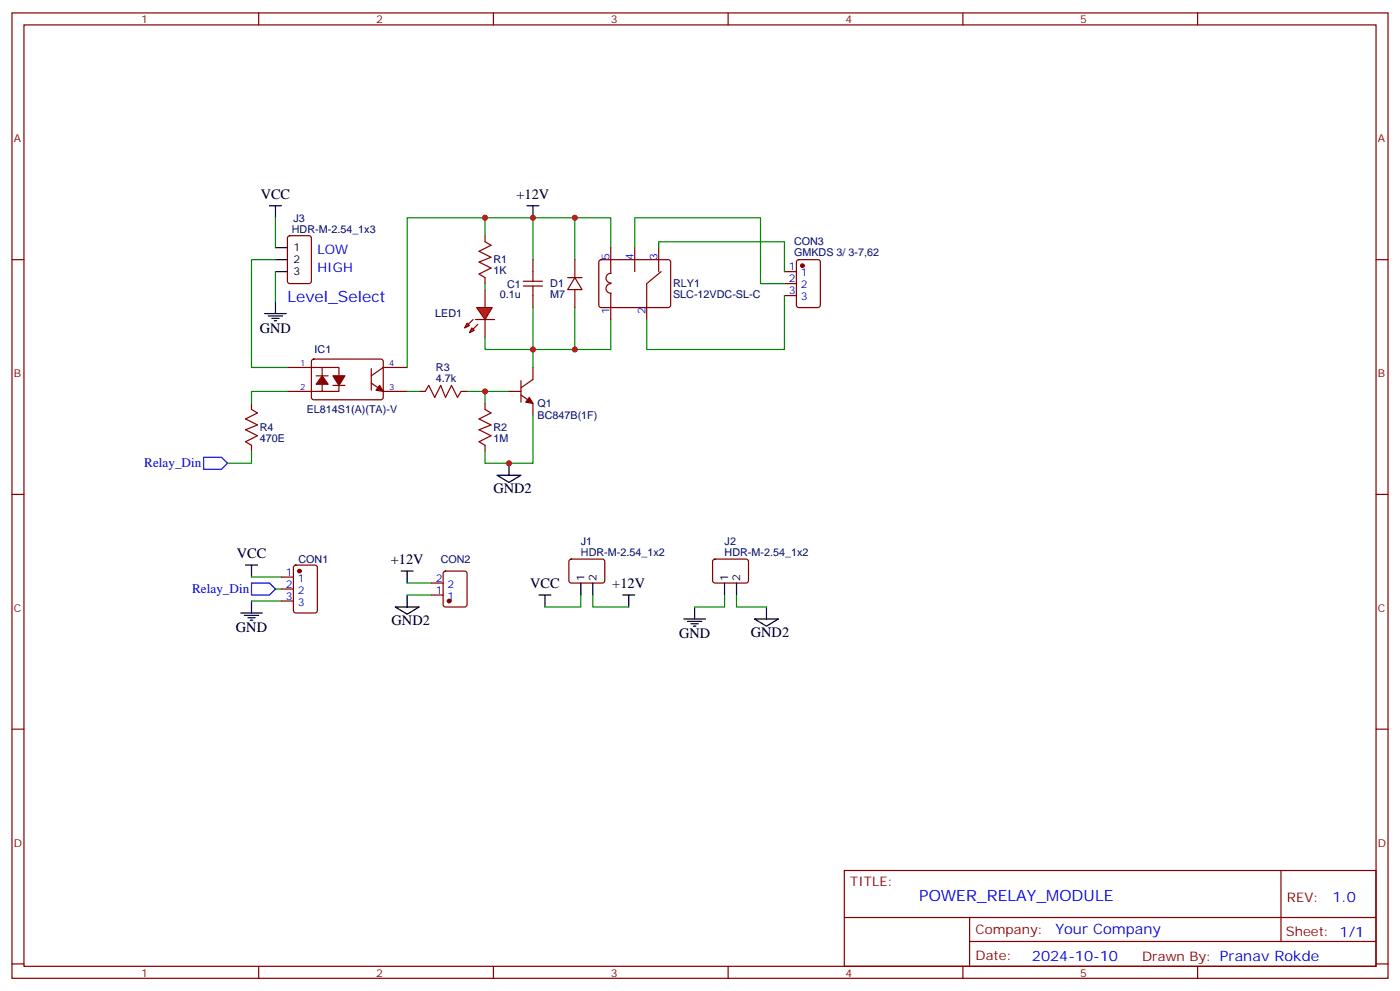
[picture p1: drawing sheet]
<svg xmlns="http://www.w3.org/2000/svg" width="412mm" height="292mm" viewBox="0 0 412 292" stroke-linecap="round" stroke-linejoin="round" font-family="sans-serif">
<g fill="none" stroke="#870000" stroke-width=".35">
<path d="M3.5 3.8h405.4v284.3h-405.4zM7.1 7.3h398.2v277.3h-398.2zM76.2 3.8v3.5M145.3 3.8v3.5M214.5 3.8v3.5M283.6 3.8v3.5M352.8 3.8v3.5M3.5 76.5h3.6M142.9 69.4v1.8l1.7 1-3.5 1.8 3.5 1.8-3.5 1.4 3.5 1.8-3.5 1.7 1.8 1.1v1.7M157 76.5v6.3M169.3 76.5v5.3M176.6 76.7l.5-.2h20l.5 .7-.1 13-.7 .4-20-.1-.4-.6v-12.7z"/>
<path d="M179.9 73v7.4M187 73v7M194 73v7M234.8 76.7l.5-.2h5.6l.7 .4 .1 13-.5 .6-5.9 .1-.6-.5-.1-12.9zM405.3 76.5h3.6M154.2 82.8h5.6M154.2 84.2h5.6M157 84.2v6.4M167.2 81.8h4.2M169.3 81.8l2.1 3.5h-4.2zM169.3 85.3v5.3M179.9 86.4v7.7"/>
<path d="M180 83.6a1.41 1.41 0 0 0-1.5 1.4 1.41 1.41 0 0 0 1.5 1.4M180 80.5a1.41 1.41 0 0 0-1.5 1.4 1.41 1.41 0 0 0 1.5 1.4M194.7 80l-4.2 3.5v10.6M231.1 80h3.5M231.1 83.5h3.5M231.1 87.1h3.5M74.1 118.8v1.8l1.7 1-3.5 1.8 3.5 1.8-3.5 1.4 3.5 1.7-3.5 1.8 1.8 1.1v1.7M84.7 108.2h10.2v7.1h-10.2M92 106l.4-.2h20.1l.4 .7-.1 10.8-.6 .5-20-.1-.5-.6v-10.6zM93.1 110.7h3.6M94.9 108.2h4.9v7.1h-4.9M98.1 113.5h3.5"/>
<path d="M109.4 108.6v6.3M109.4 112.8l3.5 2.5h7M119.9 108.2h-7l-3.5 2.5M123.5 115.3h1.7l1.1-1.8 1.8 3.6 1.7-3.6 1.4 3.6 1.8-3.6 1.8 3.6 1-1.8h1.8M142.9 118.8v1.8l1.7 1-3.5 1.8 3.5 1.8-3.5 1.4 3.5 1.7-3.5 1.8 1.8 1.1v1.7M149.9 115.3h3.6M153.5 116.3l3.5 2.5v3.5M153.5 112.1v6.4M157 108.2v3.6l-3.5 2.4M3.5 145.6h3.6M405.3 145.6h3.6M3.5 214.8h3.6"/>
<path d="M405.3 214.8h3.6M248.7 256.4h156.6v28.2h-156.6zM377.3 256.4v20.9M248.7 270.2h156.5M285.6 277.3h119.6M285.6 270.2v14.2M3.5 283.9h3.6M76.2 284.6v3.5M145.3 284.6v3.5M214.5 284.6v3.5M283.6 284.6v3.5M352.8 284.6v3.5"/>
<path d="M405.3 283.9h3.6"/>
</g>
<g fill="#870000" stroke="#870000" stroke-width=".35">
<path d="M94.9 110.7l1.8 2.5h-3.6z"/>
<path d="M98.1 110.7h3.5l-1.8 2.8z"/>
<path d="M111.8 113.5l1.1 1.8-2.1-.4z"/>
<path d="M155.9 117.1l1.1 1.7-2.1-.3z"/>
<circle cx="236.4" cy="78.2" r=".53"/>
</g>
<path d="M142.9 64.1h-23v44.1M157 64.1v12.4M179.9 73v-8.9h-10.6v12.4M157 90.6v12.3M169.3 90.6v12.3h-12.3v5.3M179.9 94.1v8.8h-10.6M119.9 115.3h3.6M137.6 115.3h5.3v3.5M142.9 115.3h7M157 122.3v14.2h-14.1v-3.6" fill="none" stroke="#008700" stroke-width=".35"/>
<path d="M79.4 60.6h3.5M81.1 60.6v3.5M155.2 60.6h3.5M157 60.6v3.5" fill="none" stroke="#000" stroke-width=".35"/>
<path d="M60 134.7h5.3l1.7 1.8-1.7 1.7h-5.3z" fill="none" stroke="#00f" stroke-width=".35"/>
<g fill="#f00" stroke="#870000" stroke-width=".35">
<path d="M140.4 90.6h4.6l-2.1 3.5z"/>
<path d="M140.1 94.1h5.6z"/>
</g>
<g fill="#870000" stroke="#870000" stroke-width=".35">
<path d="M139.3 94.1l-1.4 1.4z"/>
<path d="M139.3 96.9l1.5-1.4z"/>
</g>
<g fill="#f00" stroke="#870000" stroke-width=".35">
<path d="M137.6 95.2l.7 .7-1.4 .7z"/>
<path d="M139 96.6l.7 .7-1.4 .7z"/>
</g>
<path d="M84.9 69.6l.5-.2h5.6l.7 .5v12.9l-.4 .7h-5.9l-.7-.4v-13zM142.9 85.3v5.3M142.9 94.1v5.3M82.9 170h3.5M82.9 173.5h3.5M82.9 177h3.5M86.7 166.6l.4-.2h5.7l.6 .5 .1 12.9-.5 .7-5.9 .1-.6-.5-.1-13zM127 175.3h3.5M127 171.7h3.5M130.8 168.4l.4-.2h5.7l.6 .4 .1 9.5-.5 .6-5.9 .1-.6-.5-.1-9.4zM167.8 164.9l.5-.2h9.4l.5 .7-.1 5.9-.7 .4h-9.4l-.4-.7v-5.6zM210.1 164.9l.5-.2h9.5l.4 .7-.1 5.9-.6 .4h-9.5l-.4-.7v-5.6z" fill="none" stroke="#870000" stroke-width=".35"/>
<g fill="none" stroke="#008700" stroke-width=".35">
<path d="M81.1 76.5h-7v31.7h10.6M81.1 64.1v8.9M169.3 64.1h-26.4v5.3M187 73v-8.9h37v19.4h7.1M194 73v-1.8h37.1v8.8M81.1 80v8.8M142.9 99.4v3.5h14.1M142.9 83.5v1.8M231.1 87.1v15.8h-40.6v-8.8M84.7 115.3h-10.6v3.5M74.1 132.9v3.6h-7.1M74.1 177h8.8"/>
<path d="M74.1 170h8.8M81.1 173.5h1.8M119.9 175.3h7.1M119.9 171.7h7.1M171.1 175.3v3.5h-10.6M174.6 175.3v3.5h10.6M213.4 175.3v3.5h-8.8M217 175.3v3.5h8.8"/>
</g>
<g fill="none" stroke="#000" stroke-width=".35">
<path d="M81.1 73h3.6M81.1 76.5h3.6M78 92.4h6.3M79 93.1h4.3M80.1 93.8h2.1M80.8 94.5h.7M81.1 80h3.6M81.1 88.8v3.6M146.4 140h7.1l-3.6 2.1zM149.9 136.5v3.5M72.3 166.4h3.5M74.1 166.4v3.6"/>
<path d="M74.1 177v3.6M116.4 178.8h7.1l-3.6 2.1zM118.2 168.2h3.5M119.9 168.2v3.5M119.9 175.3v3.5M158.7 175.3h3.6M160.5 175.3v3.5M171.1 171.7v3.6M174.6 171.7v3.6M183.4 175.3h3.6M185.2 175.3v3.5M204.6 178.8v3.5"/>
<path d="M213.4 171.7v3.6M217 171.7v3.6M225.8 178.8v3.5M70.9 180.6h6.4M72 181.3h4.2M73 182h2.1M73.7 182.7h.7M201.4 182.3h6.4M202.5 183h4.2M203.6 183.7h2.1M204.3 184.4h.7M222.2 182.3h7.1l-3.5 2.1z"/>
</g>
<path d="M74.1 171.7h5.3l1.7 1.8-1.7 1.8h-5.3z" fill="none" stroke="#00f" stroke-width=".35"/>
<g fill="#870000" stroke="#870000" stroke-width=".35">
<circle cx="88.2" cy="168.2" r=".53"/>
<circle cx="132.3" cy="177" r=".53"/>
</g>
<g fill="#c00">
<circle cx="142.9" cy="115.3" r=".88"/>
<circle cx="157" cy="102.9" r=".88"/>
<circle cx="169.3" cy="102.9" r=".88"/>
<circle cx="169.3" cy="64.1" r=".88"/>
<circle cx="157" cy="64.1" r=".88"/>
<circle cx="142.9" cy="64.1" r=".88"/>
<circle cx="149.9" cy="136.5" r=".88"/>
</g>
<g font-size="4.6" fill="#00f">
<text x="84.7" y="88.8">Level_Select</text>
<text x="270.8" y="265.4">POWER_RELAY_MODULE</text>
</g>
<g font-size="4.2">
<text x="76.8" y="58.5">VCC</text>
<text x="152.1" y="58.5">+12V</text>
<text x="76.6" y="98">GND</text>
<text x="145.3" y="145.3">GND2</text>
<text x="69.7" y="164.4">VCC</text>
<text x="115.1" y="166.1">+12V</text>
<text x="156.2" y="173.2">VCC</text>
<text x="180.4" y="173.2">+12V</text>
<text x="115.4" y="184.1">GND2</text>
<text x="69.5" y="186.2">GND</text>
<text x="200" y="188">GND</text>
<text x="221.2" y="187.6">GND2</text>
</g>
<g font-size="4.2" fill="#00f">
<text x="392.5" y="265.7">1.0</text>
<text x="310.9" y="275.2">Your Company</text>
<text x="304" y="283">2024-10-10</text>
</g>
<g font-size="3.9" fill="#00f">
<text x="93.5" y="74.7">LOW</text>
<text x="93.5" y="80">HIGH</text>
<text x="42.5" y="137.7">Relay_Din</text>
<text x="56.6" y="174.7">Relay_Din</text>
</g>
<g font-size="3.9" fill="#800">
<text x="250.5" y="261">TITLE:</text>
<text x="379.1" y="265.7">REV:</text>
<text x="287.4" y="275.2">Company:</text>
<text x="378.7" y="275.8">Sheet: 1/1</text>
<text x="287.4" y="282.9">Date:</text>
<text x="336.4" y="282.9">Drawn By: Pranav Rokde</text>
</g>
<g font-size="3.2" fill="#800">
<text x="41.6" y="6.8">1</text>
<text x="110.8" y="6.8">2</text>
<text x="179.9" y="6.8">3</text>
<text x="249.1" y="6.8">4</text>
<text x="318.2" y="6.8">5</text>
<text x="4.1" y="41.9">A</text>
<text x="405.9" y="41.9">A</text>
<text x="4.1" y="111.1">B</text>
<text x="405.9" y="111.1">B</text>
<text x="4.1" y="180.2">C</text>
<text x="405.9" y="180.2">C</text>
<text x="4.1" y="249.3">D</text>
<text x="405.9" y="249.3">D</text>
<text x="41.6" y="287.6">1</text>
<text x="110.8" y="287.6">2</text>
<text x="179.9" y="287.6">3</text>
<text x="249.1" y="287.6">4</text>
<text x="318.2" y="287.6">5</text>
</g>
<g font-size="3.2" fill="#000080">
<text x="86.5" y="65.3">J3</text>
<text x="86" y="68.7">HDR-M-2.54_1x3</text>
<text x="145.3" y="77.5">R1</text>
<text x="233.9" y="75.4">GMKDS 3/ 3-7,62</text>
<text x="233.9" y="72.2">CON3</text>
<text x="145.3" y="80.7">1K</text>
<text x="147.3" y="87.9">0.1u</text>
<text x="149.4" y="84.7">C1</text>
<text x="162.1" y="84.7">D1</text>
<text x="162.1" y="87.8">M7</text>
<text x="198.3" y="87.8">SLC-12VDC-SL-C</text>
<text x="198.3" y="84.6">RLY1</text>
<text x="128.2" y="93.4">LED1</text>
<text x="92.7" y="104.1">IC1</text>
<text x="128.4" y="112.5">4.7k</text>
<text x="128.4" y="109.3">R3</text>
<text x="158.3" y="120">Q1</text>
<text x="90.4" y="121.7">EL814S1(A)(TA)-V</text>
<text x="158.3" y="123.5">BC847B(1F)</text>
<text x="76.6" y="130.2">470E</text>
<text x="76.6" y="127">R4</text>
<text x="145.3" y="130.1">1M</text>
<text x="145.3" y="126.9">R2</text>
<text x="171.1" y="160.4">J1</text>
<text x="213.5" y="160.4">J2</text>
<text x="87.9" y="165.8">CON1</text>
<text x="129.8" y="165.8">CON2</text>
<text x="171.1" y="163.6">HDR-M-2.54_1x2</text>
<text x="213.5" y="163.6">HDR-M-2.54_1x2</text>
</g>
<g font-size="3.2">
<text x="86.4" y="74">1</text>
<text x="86.4" y="77.5">2</text>
<text x="86.4" y="81.1">3</text>
<text x="172.2" y="171" transform="rotate(-90 172.2 171)">1</text>
<text x="175.7" y="171" transform="rotate(-90 175.7 171)">2</text>
<text x="214.5" y="171" transform="rotate(-90 214.5 171)">1</text>
<text x="218" y="171" transform="rotate(-90 218 171)">2</text>
</g>
<g font-size="3.2" fill="#00f">
<text x="179.6" y="76.5" transform="rotate(-90 179.6 76.5)">5</text>
<text x="186.6" y="76.5" transform="rotate(-90 186.6 76.5)">4</text>
<text x="193.7" y="76.5" transform="rotate(-90 193.7 76.5)">3</text>
<text x="232.4" y="79.7">1</text>
<text x="232.4" y="83.2">2</text>
<text x="235.9" y="81.4">1</text>
<text x="232.4" y="86.7">3</text>
<text x="235.9" y="84.9">2</text>
<text x="235.9" y="88.5">3</text>
<text x="179.6" y="92.6" transform="rotate(-90 179.6 92.6)">1</text>
<text x="190.1" y="92.6" transform="rotate(-90 190.1 92.6)">2</text>
<text x="84.2" y="169.6">1</text>
<text x="84.2" y="173.1">2</text>
<text x="87.7" y="171.4">1</text>
<text x="128.3" y="171.4">2</text>
<text x="131.8" y="173.1">2</text>
<text x="84.2" y="176.7">3</text>
<text x="87.7" y="174.9">2</text>
<text x="87.7" y="178.4">3</text>
<text x="128.3" y="174.9">1</text>
<text x="131.8" y="176.7">1</text>
</g>
<g font-size="2.5" fill="#00f">
<text x="88.4" y="107.9">1</text>
<text x="114.7" y="107.9">4</text>
<text x="88.4" y="114.9">2</text>
<text x="114.7" y="114.9">3</text>
</g>
</svg>
